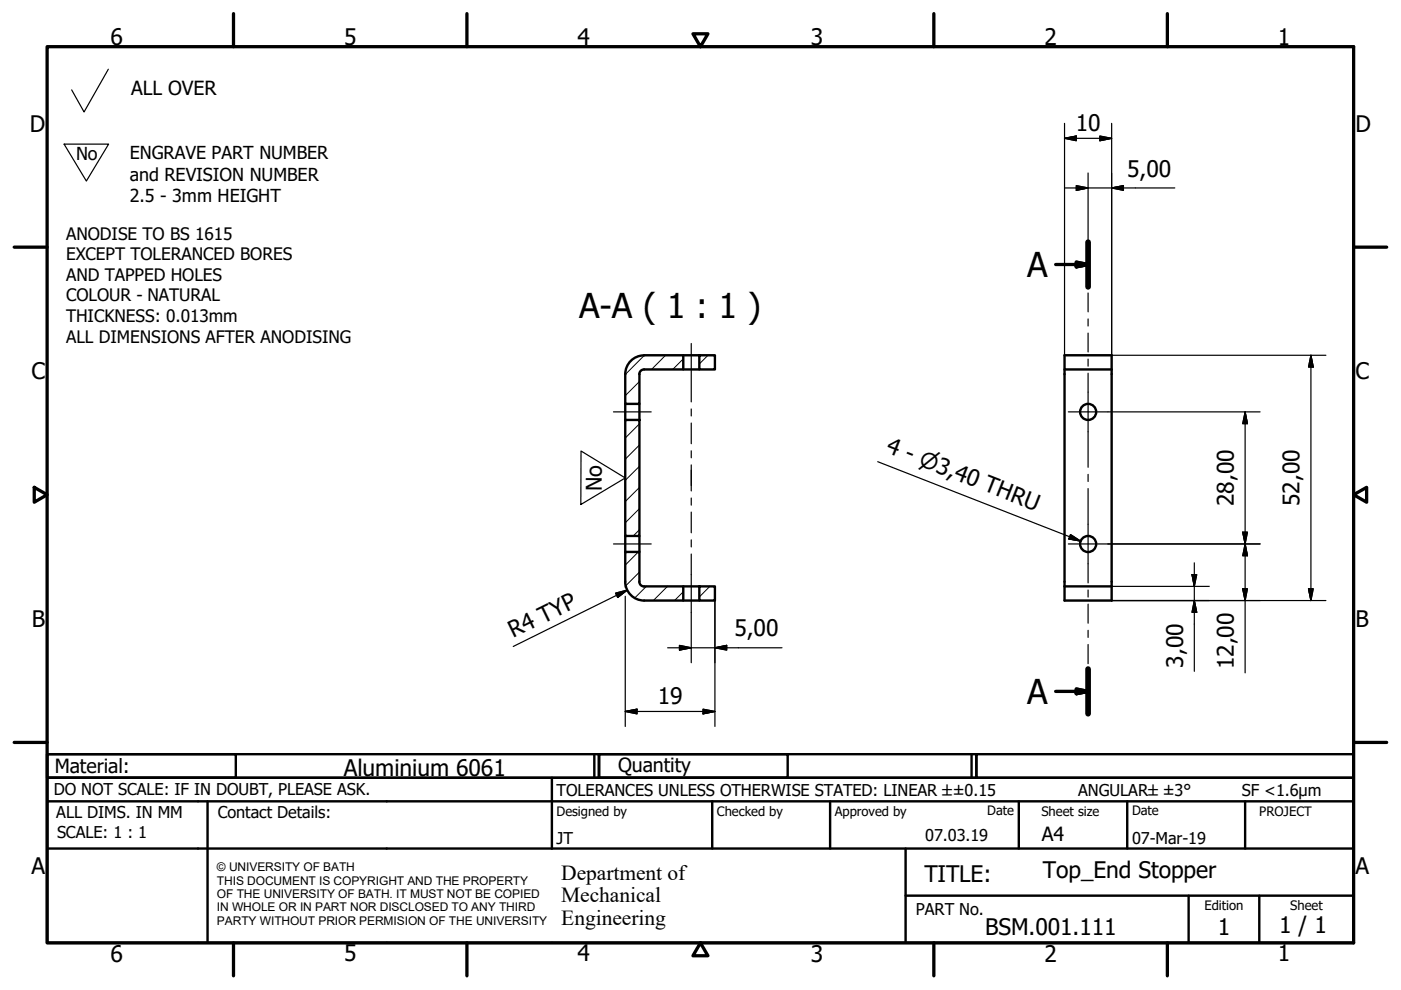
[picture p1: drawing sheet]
<svg xmlns="http://www.w3.org/2000/svg" width="297mm" height="210mm" viewBox="0 0 297 210" stroke-linecap="round" stroke-linejoin="round" font-family="sans-serif">
<!-- layer: Hatch (ISO) -->
<g fill="none" stroke="#000" stroke-width=".21">
<path d="M136.6 75.3l-4 4.1M141.1 75.3l-3 3M144.9 76.1l-2.3 2.2M150.1 75.3l-1.8 1.9M135.6 85.4l-.3 .2M135.6 80.9l-3 3M135.6 89.9l-3 3M135.6 98.9l-3 2.9M135.6 94.4l-3 3M135.3 117l-2.7 2.8M135.6 112.3l-1.3 1.3M135.6 107.8l-3 3"/>
<path d="M135.6 103.3l-3 3M135.6 121.3l-2.9 2.9M137 124.3l-2.4 2.5M141.5 124.3l-3 3M144.9 125.5l-1.9 1.8M150.5 124.3l-2.2 2.3"/>
</g>
<!-- layer: Visible (ISO) -->
<g fill="none" stroke="#000" stroke-width=".51">
<path d="M136.6 78.3a1.01 1.01 0 0 0-1 1M136.6 75.3a4 4 0 0 0-4 4v6.3h3v-6.3M136.6 75.3h8.3v3h-8.3M144.9 75.3h3.4M144.9 78.3h3.4M148.3 75.3h3.3v3h-3.3zM225.7 78.3v49h10v-52h-10v3h10M132.6 89h3v24.6h-3zM132.6 85.6v3.4M135.6 85.6v3.4M132.6 113.6v3.4M135.6 113.6v3.4"/>
<path d="M135.6 123.3a1.01 1.01 0 0 0 1 1M135.6 123.3v-6.3h-3v6.3a4 4 0 0 0 4 4M136.6 124.3h8.3v3h-8.3M144.9 127.3h3.4M144.9 124.3h3.4M148.3 124.3h3.3v3h-3.3zM225.7 124.3h10"/>
<circle cx="230.7" cy="87.3" r="1.7"/>
<circle cx="230.7" cy="115.3" r="1.7"/>
</g>
<!-- layer: Section Line (ISO) -->
<path d="M230.7 51.3v9.5M230.7 141.9v9.4" fill="none" stroke="#000" stroke-width="1.2"/>
<path d="M223.8 56.1h6.9M228.2 55.6l2.5 .5-2.5 .5zM223.8 146.6h6.9M228.2 146.1l2.5 .5-2.5 .5z" fill="none" stroke="#000" stroke-width=".7"/>
<path d="M228.2 56.6l2.5-.5zM228.2 55.6l2.5 .5-2.5 .5zM228.2 147.1l2.5-.5zM228.2 146.1l2.5 .5-2.5 .5z" fill="#000" stroke="#000" stroke-width=".7"/>
<!-- layer: Border (ISO) -->
<g fill="none" stroke="#000" stroke-width=".7">
<path d="M10 9.9h277v190h-277zM49.5 2.9v7M99 2.9v7M146.9 7.2h3.2l-1.6 2.7zM198 2.9v7M247.5 2.9v7M3 52.4h7M287 52.4h7M7.3 103.3l2.7 1.6-2.7 1.6zM287 104.9l2.8-1.6v3.2zM3 157.4h7M287 157.4h7"/>
<path d="M49.5 199.9v7M99 199.9v7M148.5 199.9l1.6 2.7h-3.2zM198 199.9v7M247.5 199.9v7"/>
</g>
<!-- layer: Title (ISO) -->
<g fill="none" stroke="#000" stroke-width=".51">
<path d="M10 159.9h40v5h-40zM10 159.9h117v5h-117zM126 159.9v5M127 159.9h40v5h-40zM127 159.9h80v5h-80zM206 159.9v5M207 159.9h80v5h-80zM10 169.9v-5h277v5M10 169.9h277v30h-277zM10 179.9h277M44 169.9v30M117 164.9v15"/>
<path d="M151 169.9v10M176 169.9v10M192 179.9v20M216 169.9v10M239 169.9v10M264 169.9v10M192 189.9h95M252 189.9v10M267 189.9v10"/>
</g>
<!-- layer: Sketch Geometry (ISO) -->
<path d="M23 14.7l-5.2 9-2.6-4.6M13.6 30.6h9.4l-4.7 7.8zM123.2 95.6l9.4 5.7-9.5 5.7z" fill="none" stroke="#000" stroke-width=".25"/>
<path d="M142 101.3v.1" fill="none" stroke="#fff" stroke-width=".21"/>
<!-- layer: Centerline (ISO) -->
<g fill="none" stroke="#000" stroke-width=".25">
<path d="M230.7 53.6v4M230.7 59.1v1.5M146.6 72.8v12.4M230.7 62.1v4M230.7 67.6v1.5M230.7 70.6v4M230.7 76.1v1.5M230.7 79.1v20M130.1 87.3h8M146.6 86.7v1.5M146.6 89.7v4.4M146.6 95.6v1.5"/>
<path d="M146.6 98.6v5.5M130.1 115.3h8M146.6 105.6v1.5M146.6 108.6v4.4M146.6 114.5v1.5M146.6 117.5v12.3M230.7 100.6v1.5M230.7 103.6v20M230.7 125.1v1.5M230.7 128.1v4M230.7 133.6v1.5M230.7 136.6v4.1"/>
<path d="M230.7 142.2v1.5M230.7 145.2v4.1"/>
</g>
<!-- layer: Center Mark (ISO) -->
<path d="M226.5 87.3h8.4M226.5 115.3h8.4" fill="none" stroke="#000" stroke-width=".25"/>
<!-- layer: Dimension (ISO) -->
<g fill="none" stroke="#000" stroke-width=".25">
<path d="M225.7 29.3l2.5-.5v1zM225.7 29.3h10M225.7 26.2v49.1M225.7 39.8h23.4M228.2 39.4l2.5 .4-2.5 .6zM230.7 36.7v16.9M233.2 28.8l2.5 .5-2.5 .5zM235.7 39.8l2.5-.4v1zM235.7 26.2v49.1h45.4M277.9 75.3l.5 2.5h-1zM277.9 75.3v52M234.9 87.3h32.3"/>
<path d="M264 87.3l.5 2.5h-1zM264 87.3v55.4M234.9 115.3h32.3M253.2 119.3v23M263.5 112.8h1l-.5 2.5zM264 115.3l.5 2.5h-1zM130.5 125.8l2.5-.7-2 1.6zM132.6 123.3v1.2M132.6 126.4v27.6M133 125.1l-24.2 12M141.6 137.3h24.2M144.1 136.8l2.5 .5-2.5 .5z"/>
<path d="M146.6 129.8v10.7M151.6 137.3l2.5-.5v1zM151.6 127.3v26.7M235.7 127.3h45.4M235.7 124.3h20.7M252.7 121.8h1l-.5 2.5zM253.2 127.3l.5 2.5h-1zM263.5 124.8h1l-.5 2.5zM277.4 124.8h1l-.5 2.5zM132.6 150.8l2.5-.4v1zM132.6 150.8h19M149.1 150.4l2.5 .4-2.5 .6z"/>
</g>
<g fill="#000" stroke="#000" stroke-width=".25">
<path d="M225.7 29.3l2.5-.5zM225.7 29.3l2.5-.5v1zM233.2 29.8l2.5-.5zM233.2 28.8l2.5 .5-2.5 .5zM235.7 39.8l2.5-.4zM235.7 39.8l2.5-.4v1zM228.2 40.4l2.5-.6zM228.2 39.4l2.5 .4-2.5 .6zM277.9 75.3l.5 2.5zM277.9 75.3l.5 2.5h-1zM264 87.3l.5 2.5zM264 87.3l.5 2.5h-1z"/>
<path d="M263.5 112.8l.5 2.5zM263.5 112.8h1l-.5 2.5zM264 115.3l.5 2.5zM264 115.3l.5 2.5h-1zM131 126.7l2-1.6zM130.5 125.8l2.5-.7-2 1.6zM144.1 137.8l2.5-.5zM144.1 136.8l2.5 .5-2.5 .5zM151.6 137.3l2.5-.5zM151.6 137.3l2.5-.5v1zM252.7 121.8l.5 2.5zM252.7 121.8h1l-.5 2.5z"/>
<path d="M253.2 127.3l.5 2.5zM253.2 127.3l.5 2.5h-1zM263.5 124.8l.5 2.5zM263.5 124.8h1l-.5 2.5zM277.4 124.8l.5 2.5zM277.4 124.8h1l-.5 2.5zM132.6 150.8l2.5-.4zM132.6 150.8l2.5-.4v1zM149.1 151.4l2.5-.6zM149.1 150.4l2.5 .4-2.5 .6z"/>
</g>
<!-- layer: Symbol (ISO) -->
<path d="M186.1 97.9l43 16.8M227 113.3l2.1 1.4-2.5-.4z" fill="none" stroke="#000" stroke-width=".25"/>
<path d="M226.6 114.3l2.5 .4zM227 113.3l2.1 1.4-2.5-.4z" fill="#000" stroke="#000" stroke-width=".25"/>
<g font-size="7.3">
<text x="217.8" y="58.7">A</text>
<text x="122.8" y="67.4">A-A ( 1 : 1 )</text>
<text x="217.8" y="149.2">A</text>
</g>
<g font-size="4.8">
<text x="23.4" y="9.5">6</text>
<text x="72.9" y="9.5">5</text>
<text x="122.4" y="9.5">4</text>
<text x="171.9" y="9.5">3</text>
<text x="221.4" y="9.5">2</text>
<text x="270.9" y="9.5">1</text>
<text x="6.3" y="27.9">D</text>
<text x="228.1" y="27.7">10</text>
<text x="287.4" y="27.9">D</text>
<text x="239" y="37.5">5,00</text>
<text x="6.7" y="80.4">C</text>
<text x="287.4" y="80.4">C</text>
<text x="187.7" y="95.9" transform="rotate(21 187.7 95.9)">4 - ⌀3,40 THRU</text>
<text x="261.6" y="107.3" transform="rotate(-90 261.6 107.3)">28,00</text>
<text x="275.5" y="107.3" transform="rotate(-90 275.5 107.3)">52,00</text>
<text x="6.8" y="132.9">B</text>
<text x="108.8" y="135.4" transform="rotate(-26 108.8 135.4)">R4 TYP</text>
<text x="155.7" y="134.9">5,00</text>
<text x="287.4" y="132.9">B</text>
<text x="250.8" y="141.6" transform="rotate(-90 250.8 141.6)">3,00</text>
<text x="261.6" y="141.9" transform="rotate(-90 261.6 141.9)">12,00</text>
<text x="139.4" y="149.3">19</text>
<text x="72.9" y="164.6">Aluminium 6061</text>
<text x="6.7" y="185.4">A</text>
<text x="287.4" y="185.4">A</text>
<text x="196" y="187">TITLE:</text>
<text x="221.1" y="186.2">Top_End Stopper</text>
<text x="271.2" y="197.9">1 / 1</text>
<text x="23.4" y="203.9">6</text>
<text x="72.9" y="203.8">5</text>
<text x="122.4" y="203.8">4</text>
<text x="171.9" y="203.9">3</text>
<text x="208.9" y="198.2">BSM.001.111</text>
<text x="221.4" y="203.9">2</text>
<text x="258.2" y="198.2">1</text>
<text x="270.9" y="203.8">1</text>
</g>
<g font-size="4.6">
<text x="127.6" y="104.1" transform="rotate(-90 127.6 104.1)">No</text>
<text x="119" y="186.5">Department of</text>
<text x="119" y="191.3">Mechanical</text>
<text x="119" y="196">Engineering</text>
</g>
<g font-size="4.1">
<text x="27.8" y="20.1">ALL OVER</text>
<text x="11.6" y="163.9">Material:</text>
<text x="131" y="163.7">Quantity</text>
<text x="220.9" y="178.4">A4</text>
</g>
<g font-size="3.8">
<text x="16.1" y="33.9">No</text>
<text x="27.5" y="33.8">ENGRAVE PART NUMBER</text>
<text x="27.5" y="38.3">and REVISION NUMBER</text>
<text x="27.5" y="42.9">2.5 - 3mm HEIGHT</text>
</g>
<g font-size="3.6">
<text x="14" y="50.9">ANODISE TO BS 1615</text>
<text x="14" y="55.2">EXCEPT TOLERANCED BORES</text>
<text x="14" y="59.6">AND TAPPED HOLES</text>
<text x="14" y="63.9">COLOUR - NATURAL</text>
<text x="14" y="68.3">THICKNESS: 0.013mm</text>
<text x="14" y="72.6">ALL DIMENSIONS AFTER ANODISING</text>
</g>
<g font-size="3.5">
<text x="11.4" y="168.5">DO NOT SCALE: IF IN DOUBT, PLEASE ASK.</text>
<text x="11.9" y="173.5">ALL DIMS. IN MM</text>
<text x="46.2" y="173.5">Contact Details:</text>
<text x="118" y="168.8">TOLERANCES UNLESS OTHERWISE STATED: LINEAR ±±0.15</text>
<text x="228.6" y="168.8">ANGULAR±±3°</text>
<text x="263.3" y="168.8">SF &lt;1.6µm</text>
<text x="12.1" y="177.6">SCALE: 1 : 1</text>
<text x="118" y="178.9">JT</text>
<text x="196.2" y="178.3">07.03.19</text>
<text x="240" y="178.9">07-Mar-19</text>
<text x="194.2" y="194.1">PART No.</text>
</g>
<g font-size="2.8">
<text x="118" y="173">Designed by</text>
<text x="152" y="173">Checked by</text>
<text x="177" y="173">Approved by</text>
<text x="209.3" y="172.9">Date</text>
<text x="220.8" y="173">Sheet size</text>
<text x="240" y="172.9">Date</text>
<text x="267" y="172.9">PROJECT</text>
<text x="255.4" y="193">Edition</text>
<text x="273.6" y="193">Sheet</text>
</g>
<g font-size="2.5">
<text x="46" y="184.7">© UNIVERSITY OF BATH</text>
<text x="46" y="187.6">THIS DOCUMENT IS COPYRIGHT AND THE PROPERTY</text>
<text x="46" y="190.4">OF THE UNIVERSITY OF BATH. IT MUST NOT BE COPIED</text>
<text x="46" y="193.2">IN WHOLE OR IN PART NOR DISCLOSED TO ANY THIRD</text>
<text x="46" y="196.1">PARTY WITHOUT PRIOR PERMISION OF THE UNIVERSITY</text>
</g>
</svg>
